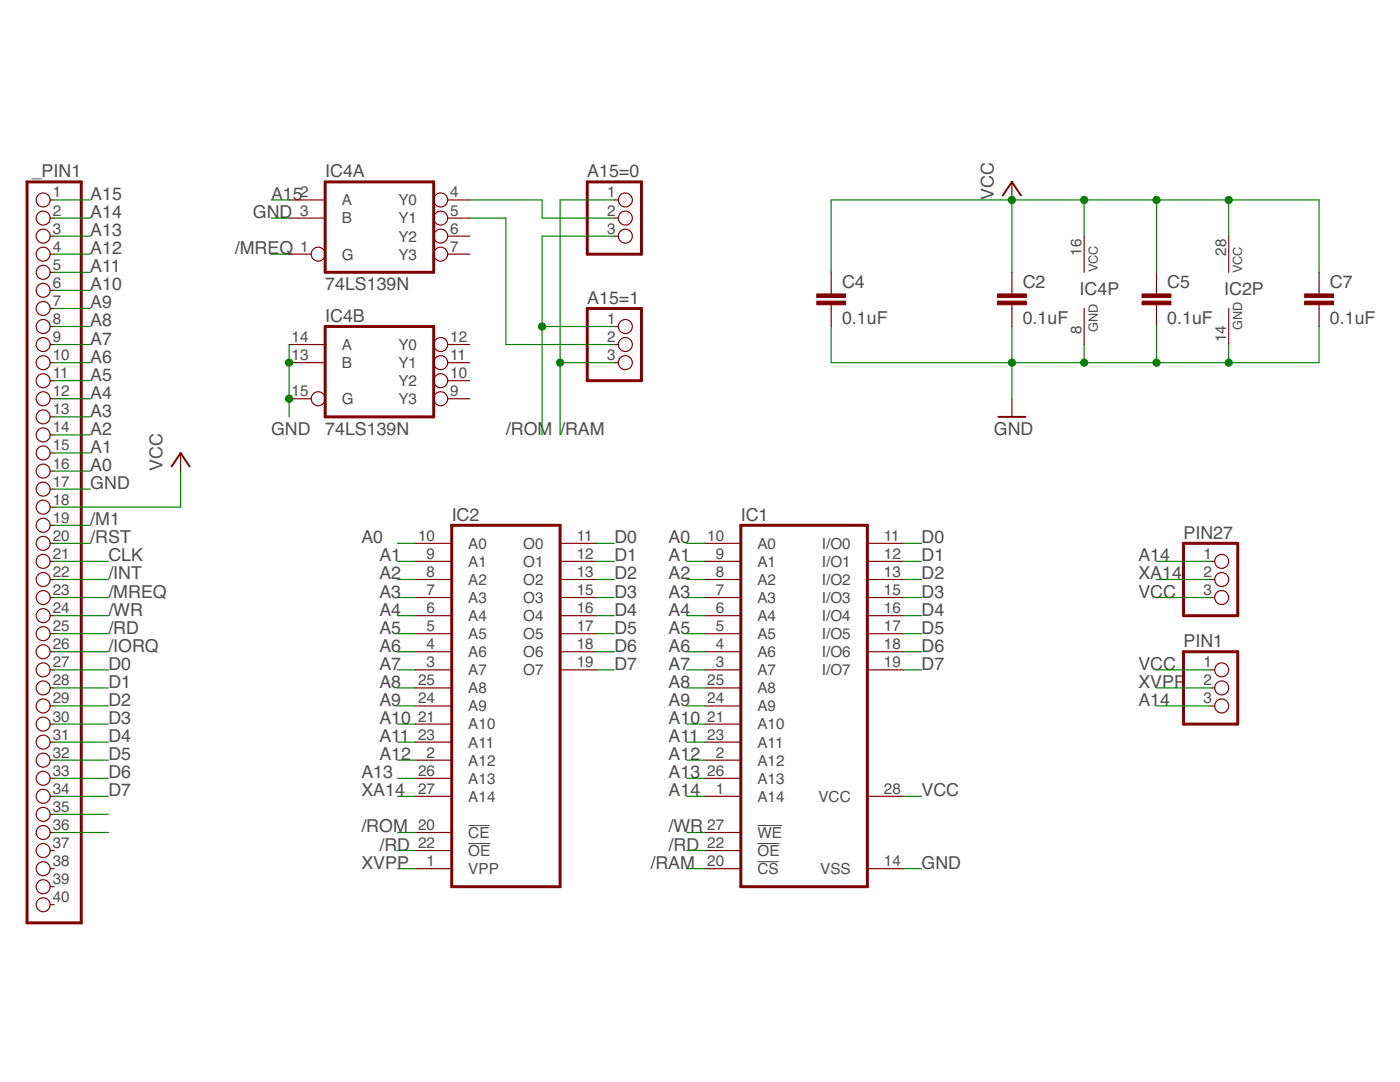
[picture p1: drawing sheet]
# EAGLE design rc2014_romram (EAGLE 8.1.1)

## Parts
_PIN1  PINHD-1X40  [1X40]
A15=0  PINHD-1X3  [1X03]
A15=1  PINHD-1X3  [1X03]
C2  0.1uF  C-EU050-024X044  [C050-024X044]
C4  0.1uF  C-EU050-024X044  [C050-024X044]
C5  0.1uF  C-EU050-024X044  [C050-024X044]
C7  0.1uF  C-EU050-024X044  [C050-024X044]
IC1  62256P  [DIL28-6]
IC2  27256  [DIL28]
IC4  74LS139N  [DIL16]
PIN1  PINHD-1X3  [1X03]
PIN27  PINHD-1X3  [1X03]

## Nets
/INT: _PIN1.22
/IORQ: _PIN1.26
/M1: _PIN1.19
/MREQ: _PIN1.23 IC4.1(A:G)
/RAM: A15=0.1 A15=1.3 IC1.20(!CS)
/RD: _PIN1.25 IC1.22(!OE) IC2.22(!OE)
/ROM: A15=0.3 A15=1.1 IC2.20(!CE)
/RST: _PIN1.20
/WR: _PIN1.24 IC1.27(!WE)
A0: _PIN1.16 IC1.10(A0) IC2.10(A0)
A1: _PIN1.15 IC1.9(A1) IC2.9(A1)
A2: _PIN1.14 IC1.8(A2) IC2.8(A2)
A3: _PIN1.13 IC1.7(A3) IC2.7(A3)
A4: _PIN1.12 IC1.6(A4) IC2.6(A4)
A5: _PIN1.11 IC1.5(A5) IC2.5(A5)
A6: _PIN1.10 IC1.4(A6) IC2.4(A6)
A7: _PIN1.9 IC1.3(A7) IC2.3(A7)
A8: _PIN1.8 IC1.25(A8) IC2.25(A8)
A9: _PIN1.7 IC1.24(A9) IC2.24(A9)
A10: _PIN1.6 IC1.21(A10) IC2.21(A10)
A11: _PIN1.5 IC1.23(A11) IC2.23(A11)
A12: _PIN1.4 IC1.2(A12) IC2.2(A12)
A13: _PIN1.3 IC1.26(A13) IC2.26(A13)
A14: _PIN1.2 IC1.1(A14) PIN1.3 PIN27.1
A15: _PIN1.1 IC4.2(A:A)
CLK: _PIN1.21
D0: _PIN1.27 IC1.11(I/O0) IC2.11(O0)
D1: _PIN1.28 IC1.12(I/O1) IC2.12(O1)
D2: _PIN1.29 IC1.13(I/O2) IC2.13(O2)
D3: _PIN1.30 IC1.15(I/O3) IC2.15(O3)
D4: _PIN1.31 IC1.16(I/O4) IC2.16(O4)
D5: _PIN1.32 IC1.17(I/O5) IC2.17(O5)
D6: _PIN1.33 IC1.18(I/O6) IC2.18(O6)
D7: _PIN1.34 IC1.19(I/O7) IC2.19(O7)
GND: _PIN1.17 C2.2 C4.2 C5.2 C7.2 IC1.14(VSS) IC2.14(GND) IC4.3(A:B) IC4.8(P:GND) IC4.13(B:B) IC4.14(B:A) IC4.15(B:G)
N$1: _PIN1.35
N$3: A15=0.2 IC4.4(A:Y0)
N$4: _PIN1.36
N$18: A15=1.2 IC4.5(A:Y1)
VCC: _PIN1.18 C2.1 C4.1 C5.1 C7.1 IC1.28(VCC) IC2.28(VCC) IC4.16(P:VCC) PIN1.1 PIN27.3
XA14: IC2.27(A14) PIN27.2
XVPP: IC2.1(VPP) PIN1.2
Unconnected: _PIN1.37 _PIN1.38 _PIN1.39 _PIN1.40 IC4.6(A:Y2) IC4.7(A:Y3) IC4.9(B:Y3) IC4.10(B:Y2) IC4.11(B:Y1) IC4.12(B:Y0)
